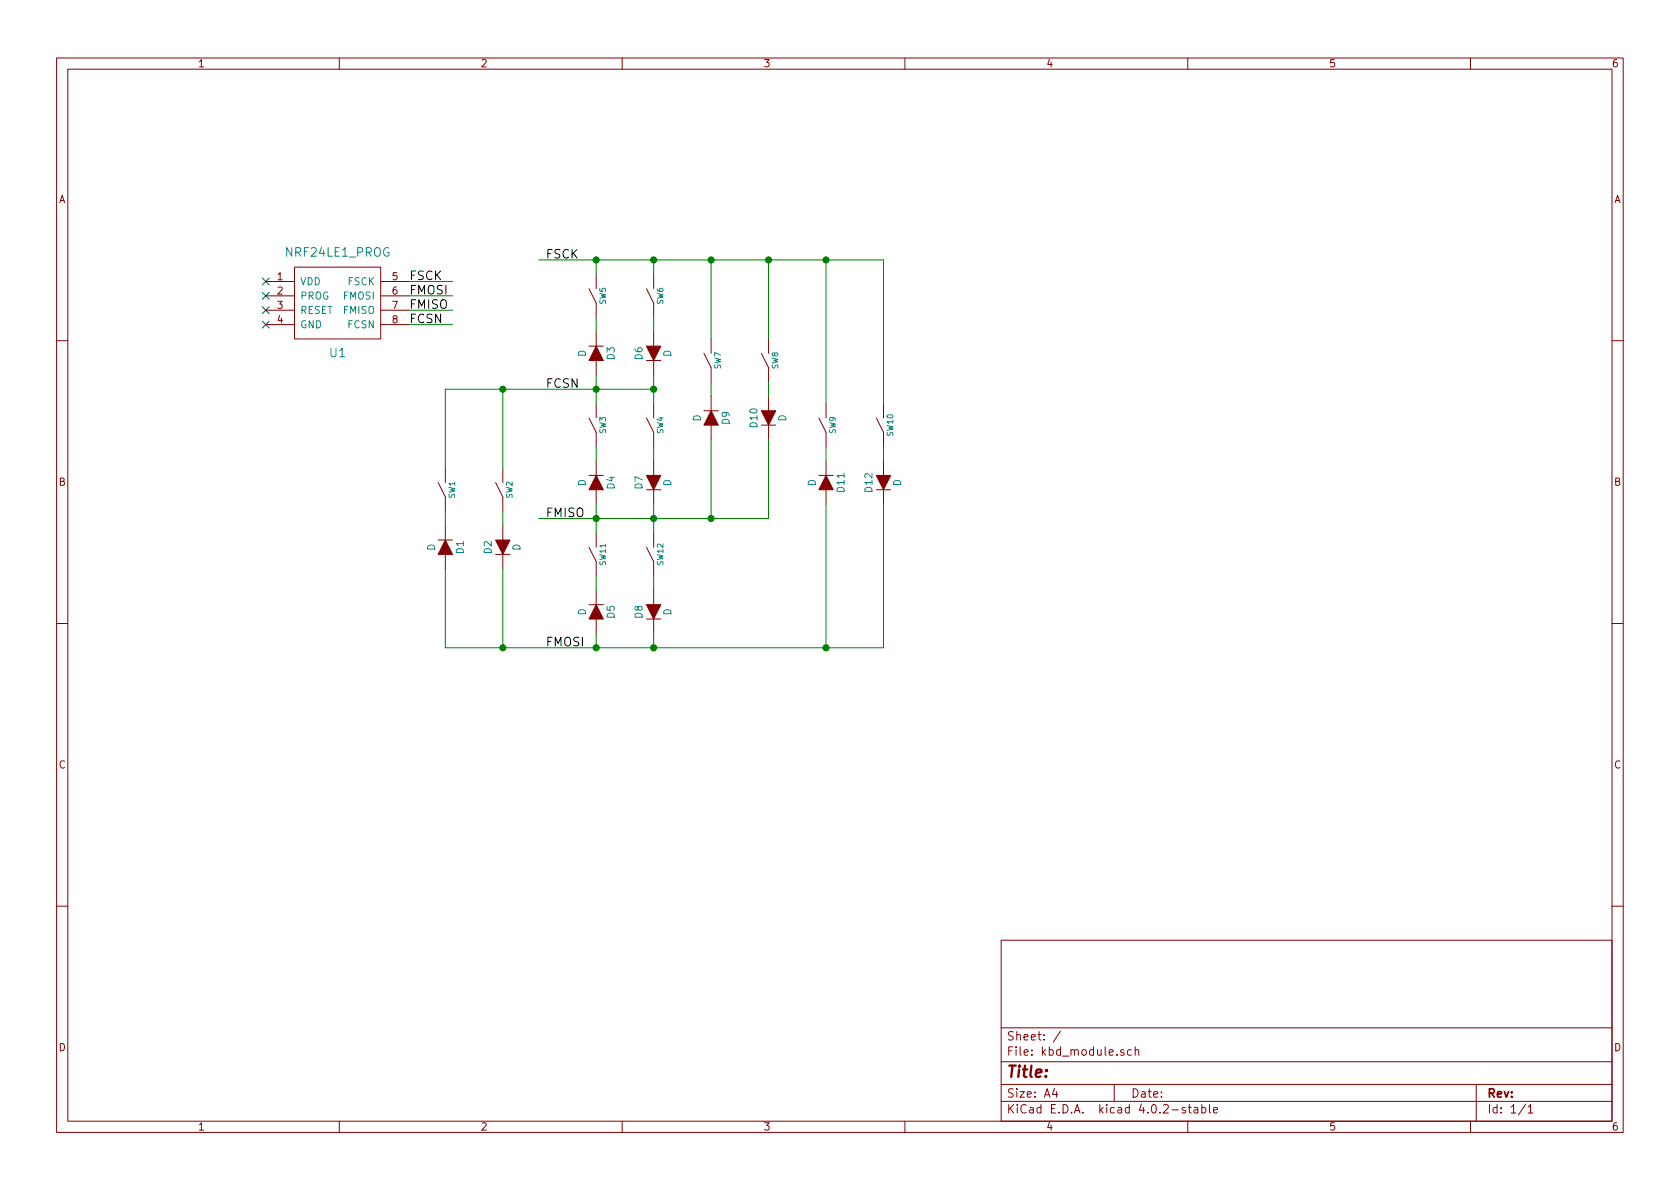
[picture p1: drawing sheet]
EESchema Schematic File Version 2
LIBS:power
LIBS:device
LIBS:transistors
LIBS:conn
LIBS:linear
LIBS:regul
LIBS:74xx
LIBS:cmos4000
LIBS:adc-dac
LIBS:memory
LIBS:xilinx
LIBS:microcontrollers
LIBS:dsp
LIBS:microchip
LIBS:analog_switches
LIBS:motorola
LIBS:texas
LIBS:intel
LIBS:audio
LIBS:interface
LIBS:digital-audio
LIBS:philips
LIBS:display
LIBS:cypress
LIBS:siliconi
LIBS:opto
LIBS:atmel
LIBS:contrib
LIBS:valves
LIBS:wht
LIBS:nrf24le1
LIBS:kbd_module-cache
EELAYER 25 0
EELAYER END
$Descr A4 11693 8268
encoding utf-8
Sheet 1 1
Title ""
Date ""
Rev ""
Comp ""
Comment1 ""
Comment2 ""
Comment3 ""
Comment4 ""
$EndDescr
$Comp
L D D3
U 1 1
P 4150 2450
F 0 "D3" H 4150 2550 50  0000 C CNN
F 1 "D" H 4150 2350 50  0000 C CNN
F 2 "kbd_module:Diode_DO-35_SOD27_Horizontal_RM10" H 4150 2450 50  0001 C CNN
F 3 "" H 4150 2450 50  0000 C CNN
	1    4150 2450
	0    1    1    0   
$EndComp
$Comp
L D D6
U 1 1
P 4550 2450
F 0 "D6" H 4550 2550 50  0000 C CNN
F 1 "D" H 4550 2350 50  0000 C CNN
F 2 "kbd_module:Diode_DO-35_SOD27_Horizontal_RM10" H 4550 2450 50  0001 C CNN
F 3 "" H 4550 2450 50  0000 C CNN
	1    4550 2450
	0    -1   -1   0   
$EndComp
$Comp
L SW_SIMPLE SW5
U 1 1
P 4150 2050
F 0 "SW5" H 4150 2000 40  0000 C CNN
F 1 "SW_SIMPLE" H 4150 2150 40  0001 C CNN
F 2 "kbd_module:Tact_6x6" H 4150 2050 60  0001 C CNN
F 3 "" H 4150 2050 60  0000 C CNN
	1    4150 2050
	0    -1   -1   0   
$EndComp
$Comp
L SW_SIMPLE SW6
U 1 1
P 4550 2050
F 0 "SW6" H 4550 2000 40  0000 C CNN
F 1 "SW_SIMPLE" H 4550 2150 40  0001 C CNN
F 2 "kbd_module:Tact_6x6" H 4550 2050 60  0001 C CNN
F 3 "" H 4550 2050 60  0000 C CNN
	1    4550 2050
	0    -1   -1   0   
$EndComp
Text Label 3800 1800 0    60   ~ 0
FSCK
Text Label 3800 2700 0    60   ~ 0
FCSN
$Comp
L SW_SIMPLE SW3
U 1 1
P 4150 2950
F 0 "SW3" H 4150 2900 40  0000 C CNN
F 1 "SW_SIMPLE" H 4150 3050 40  0001 C CNN
F 2 "kbd_module:Tact_6x6" H 4150 2950 60  0001 C CNN
F 3 "" H 4150 2950 60  0000 C CNN
	1    4150 2950
	0    -1   -1   0   
$EndComp
$Comp
L SW_SIMPLE SW4
U 1 1
P 4550 2950
F 0 "SW4" H 4550 2900 40  0000 C CNN
F 1 "SW_SIMPLE" H 4550 3050 40  0001 C CNN
F 2 "kbd_module:Tact_6x6" H 4550 2950 60  0001 C CNN
F 3 "" H 4550 2950 60  0000 C CNN
	1    4550 2950
	0    -1   -1   0   
$EndComp
$Comp
L D D4
U 1 1
P 4150 3350
F 0 "D4" H 4150 3450 50  0000 C CNN
F 1 "D" H 4150 3250 50  0000 C CNN
F 2 "kbd_module:Diode_DO-35_SOD27_Horizontal_RM10" H 4150 3350 50  0001 C CNN
F 3 "" H 4150 3350 50  0000 C CNN
	1    4150 3350
	0    1    1    0   
$EndComp
$Comp
L D D7
U 1 1
P 4550 3350
F 0 "D7" H 4550 3450 50  0000 C CNN
F 1 "D" H 4550 3250 50  0000 C CNN
F 2 "kbd_module:Diode_DO-35_SOD27_Horizontal_RM10" H 4550 3350 50  0001 C CNN
F 3 "" H 4550 3350 50  0000 C CNN
	1    4550 3350
	0    -1   -1   0   
$EndComp
Text Label 3800 3600 0    60   ~ 0
FMISO
$Comp
L D D9
U 1 1
P 4950 2900
F 0 "D9" H 4950 3000 50  0000 C CNN
F 1 "D" H 4950 2800 50  0000 C CNN
F 2 "kbd_module:Diode_DO-35_SOD27_Horizontal_RM10" H 4950 2900 50  0001 C CNN
F 3 "" H 4950 2900 50  0000 C CNN
	1    4950 2900
	0    1    1    0   
$EndComp
$Comp
L D D10
U 1 1
P 5350 2900
F 0 "D10" H 5350 3000 50  0000 C CNN
F 1 "D" H 5350 2800 50  0000 C CNN
F 2 "kbd_module:Diode_DO-35_SOD27_Horizontal_RM10" H 5350 2900 50  0001 C CNN
F 3 "" H 5350 2900 50  0000 C CNN
	1    5350 2900
	0    -1   -1   0   
$EndComp
$Comp
L SW_SIMPLE SW7
U 1 1
P 4950 2500
F 0 "SW7" H 4950 2450 40  0000 C CNN
F 1 "SW_SIMPLE" H 4950 2600 40  0001 C CNN
F 2 "kbd_module:Tact_6x6" H 4950 2500 60  0001 C CNN
F 3 "" H 4950 2500 60  0000 C CNN
	1    4950 2500
	0    -1   -1   0   
$EndComp
$Comp
L SW_SIMPLE SW8
U 1 1
P 5350 2500
F 0 "SW8" H 5350 2450 40  0000 C CNN
F 1 "SW_SIMPLE" H 5350 2600 40  0001 C CNN
F 2 "kbd_module:Tact_6x6" H 5350 2500 60  0001 C CNN
F 3 "" H 5350 2500 60  0000 C CNN
	1    5350 2500
	0    -1   -1   0   
$EndComp
$Comp
L D D5
U 1 1
P 4150 4250
F 0 "D5" H 4150 4350 50  0000 C CNN
F 1 "D" H 4150 4150 50  0000 C CNN
F 2 "kbd_module:Diode_DO-35_SOD27_Horizontal_RM10" H 4150 4250 50  0001 C CNN
F 3 "" H 4150 4250 50  0000 C CNN
	1    4150 4250
	0    1    1    0   
$EndComp
$Comp
L D D8
U 1 1
P 4550 4250
F 0 "D8" H 4550 4350 50  0000 C CNN
F 1 "D" H 4550 4150 50  0000 C CNN
F 2 "kbd_module:Diode_DO-35_SOD27_Horizontal_RM10" H 4550 4250 50  0001 C CNN
F 3 "" H 4550 4250 50  0000 C CNN
	1    4550 4250
	0    -1   -1   0   
$EndComp
$Comp
L SW_SIMPLE SW11
U 1 1
P 4150 3850
F 0 "SW11" H 4150 3800 40  0000 C CNN
F 1 "SW_SIMPLE" H 4150 3950 40  0001 C CNN
F 2 "kbd_module:Tact_6x6" H 4150 3850 60  0001 C CNN
F 3 "" H 4150 3850 60  0000 C CNN
	1    4150 3850
	0    -1   -1   0   
$EndComp
$Comp
L SW_SIMPLE SW12
U 1 1
P 4550 3850
F 0 "SW12" H 4550 3800 40  0000 C CNN
F 1 "SW_SIMPLE" H 4550 3950 40  0001 C CNN
F 2 "kbd_module:Tact_6x6" H 4550 3850 60  0001 C CNN
F 3 "" H 4550 3850 60  0000 C CNN
	1    4550 3850
	0    -1   -1   0   
$EndComp
Text Label 3800 4500 0    60   ~ 0
FMOSI
$Comp
L D D1
U 1 1
P 3100 3800
F 0 "D1" H 3100 3900 50  0000 C CNN
F 1 "D" H 3100 3700 50  0000 C CNN
F 2 "kbd_module:Diode_DO-35_SOD27_Horizontal_RM10" H 3100 3800 50  0001 C CNN
F 3 "" H 3100 3800 50  0000 C CNN
	1    3100 3800
	0    1    1    0   
$EndComp
$Comp
L D D2
U 1 1
P 3500 3800
F 0 "D2" H 3500 3900 50  0000 C CNN
F 1 "D" H 3500 3700 50  0000 C CNN
F 2 "kbd_module:Diode_DO-35_SOD27_Horizontal_RM10" H 3500 3800 50  0001 C CNN
F 3 "" H 3500 3800 50  0000 C CNN
	1    3500 3800
	0    -1   -1   0   
$EndComp
$Comp
L SW_SIMPLE SW1
U 1 1
P 3100 3400
F 0 "SW1" H 3100 3350 40  0000 C CNN
F 1 "SW_SIMPLE" H 3100 3500 40  0001 C CNN
F 2 "kbd_module:Tact_6x6" H 3100 3400 60  0001 C CNN
F 3 "" H 3100 3400 60  0000 C CNN
	1    3100 3400
	0    -1   -1   0   
$EndComp
$Comp
L SW_SIMPLE SW2
U 1 1
P 3500 3400
F 0 "SW2" H 3500 3350 40  0000 C CNN
F 1 "SW_SIMPLE" H 3500 3500 40  0001 C CNN
F 2 "kbd_module:Tact_6x6" H 3500 3400 60  0001 C CNN
F 3 "" H 3500 3400 60  0000 C CNN
	1    3500 3400
	0    -1   -1   0   
$EndComp
$Comp
L D D11
U 1 1
P 5750 3350
F 0 "D11" H 5750 3450 50  0000 C CNN
F 1 "D" H 5750 3250 50  0000 C CNN
F 2 "kbd_module:Diode_DO-35_SOD27_Horizontal_RM10" H 5750 3350 50  0001 C CNN
F 3 "" H 5750 3350 50  0000 C CNN
	1    5750 3350
	0    1    1    0   
$EndComp
$Comp
L D D12
U 1 1
P 6150 3350
F 0 "D12" H 6150 3450 50  0000 C CNN
F 1 "D" H 6150 3250 50  0000 C CNN
F 2 "kbd_module:Diode_DO-35_SOD27_Horizontal_RM10" H 6150 3350 50  0001 C CNN
F 3 "" H 6150 3350 50  0000 C CNN
	1    6150 3350
	0    -1   -1   0   
$EndComp
$Comp
L SW_SIMPLE SW9
U 1 1
P 5750 2950
F 0 "SW9" H 5750 2900 40  0000 C CNN
F 1 "SW_SIMPLE" H 5750 3050 40  0001 C CNN
F 2 "kbd_module:Tact_6x6" H 5750 2950 60  0001 C CNN
F 3 "" H 5750 2950 60  0000 C CNN
	1    5750 2950
	0    -1   -1   0   
$EndComp
$Comp
L SW_SIMPLE SW10
U 1 1
P 6150 2950
F 0 "SW10" H 6150 2900 40  0000 C CNN
F 1 "SW_SIMPLE" H 6150 3050 40  0001 C CNN
F 2 "kbd_module:Tact_6x6" H 6150 2950 60  0001 C CNN
F 3 "" H 6150 2950 60  0000 C CNN
	1    6150 2950
	0    -1   -1   0   
$EndComp
$Comp
L NRF24LE1_PROG U1
U 1 1
P 2350 2100
F 0 "U1" H 2350 1750 60  0000 C CNN
F 1 "NRF24LE1_PROG" H 2350 2450 60  0000 C CNN
F 2 "kbd_module:NRF_ICSP_RibbonCable" H 2300 2000 60  0001 C CNN
F 3 "" H 2300 2000 60  0000 C CNN
	1    2350 2100
	1    0    0    -1  
$EndComp
Wire Wire Line
	4150 1900 4150 1800
Wire Wire Line
	3750 1800 6150 1800
Wire Wire Line
	4550 1800 4550 1900
Connection ~ 4150 1800
Wire Wire Line
	4150 2200 4150 2300
Wire Wire Line
	4550 2200 4550 2300
Wire Wire Line
	4150 2600 4150 2800
Wire Wire Line
	3100 2700 4550 2700
Wire Wire Line
	4550 2600 4550 2800
Connection ~ 4150 2700
Connection ~ 4550 2700
Wire Wire Line
	4150 3100 4150 3200
Wire Wire Line
	4550 3100 4550 3200
Wire Wire Line
	4150 3500 4150 3700
Wire Wire Line
	3750 3600 5350 3600
Wire Wire Line
	4550 3500 4550 3700
Connection ~ 4150 3600
Wire Wire Line
	4950 2650 4950 2750
Wire Wire Line
	5350 2650 5350 2750
Wire Wire Line
	4950 1800 4950 2350
Connection ~ 4550 1800
Wire Wire Line
	5350 1800 5350 2350
Connection ~ 4950 1800
Wire Wire Line
	4950 3600 4950 3050
Connection ~ 4550 3600
Wire Wire Line
	5350 3600 5350 3050
Connection ~ 4950 3600
Wire Wire Line
	4150 4000 4150 4100
Wire Wire Line
	4550 4000 4550 4100
Wire Wire Line
	4150 4400 4150 4500
Wire Wire Line
	3100 4500 6150 4500
Wire Wire Line
	4550 4500 4550 4400
Connection ~ 4150 4500
Wire Wire Line
	3100 3550 3100 3650
Wire Wire Line
	3500 3550 3500 3650
Wire Wire Line
	3500 2700 3500 3250
Wire Wire Line
	3100 2700 3100 3250
Connection ~ 3500 2700
Wire Wire Line
	3100 3950 3100 4500
Wire Wire Line
	3500 3950 3500 4500
Connection ~ 3500 4500
Wire Wire Line
	5750 3100 5750 3200
Wire Wire Line
	6150 3100 6150 3200
Wire Wire Line
	5750 1800 5750 2800
Connection ~ 5350 1800
Wire Wire Line
	6150 1800 6150 2800
Connection ~ 5750 1800
Wire Wire Line
	5750 4500 5750 3500
Connection ~ 4550 4500
Wire Wire Line
	6150 4500 6150 3500
Connection ~ 5750 4500
NoConn ~ 1850 1950
NoConn ~ 1850 2050
NoConn ~ 1850 2150
NoConn ~ 1850 2250
Wire Wire Line
	2850 1950 3150 1950
Wire Wire Line
	2850 2050 3150 2050
Wire Wire Line
	2850 2150 3150 2150
Wire Wire Line
	2850 2250 3150 2250
Text Label 2850 1950 0    60   ~ 0
FSCK
Text Label 2850 2250 0    60   ~ 0
FCSN
Text Label 2850 2150 0    60   ~ 0
FMISO
Text Label 2850 2050 0    60   ~ 0
FMOSI
$EndSCHEMATC
